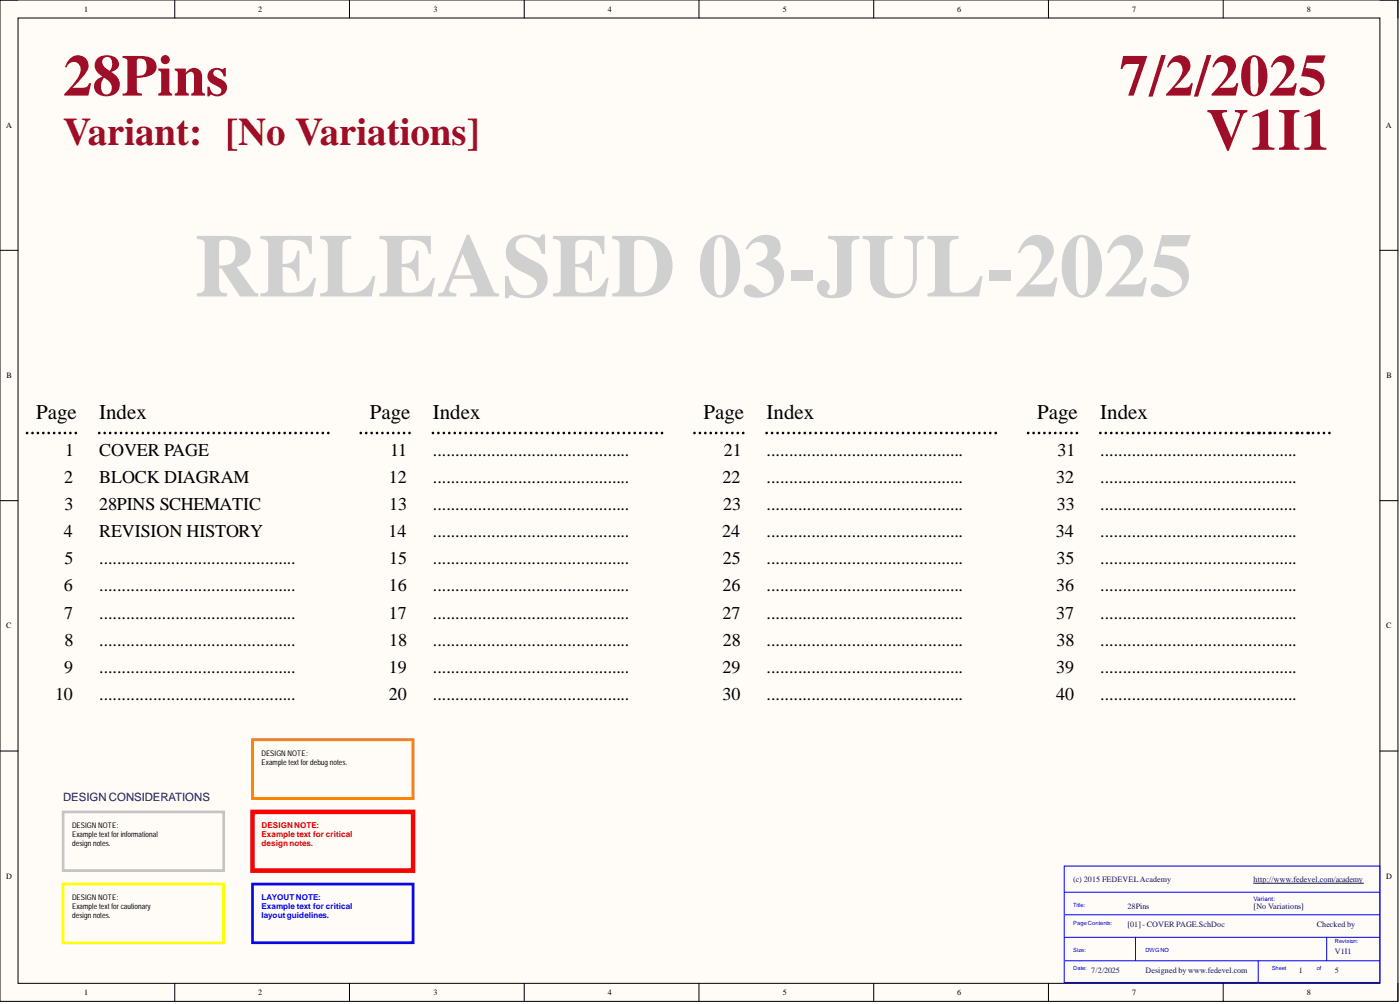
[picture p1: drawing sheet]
<svg xmlns="http://www.w3.org/2000/svg" width="393mm" height="282mm" viewBox="0 0 393 282" stroke-linecap="round" stroke-linejoin="round" font-family="sans-serif">
<path d="M0 0h392.8v281.1h-392.8z" fill-rule="evenodd" fill="#fffcf8"/>
<path d="M0 0h392.8v281.1h-392.8z" fill="none" stroke="#000" stroke-width=".28"/>
<path d="M5.1 5.1h382.6v271h-382.6z" fill-rule="evenodd" fill="#fffcf8"/>
<g fill="none" stroke="#000" stroke-width=".28">
<path d="M0 0h5.1M49.1 0v5.1M98.2 0v5.1M147.3 0v5.1M196.4 0v5.1M245.5 0v5.1M294.6 0v5.1M343.7 0v5.1M387.7 0h5.1v5.1M5.1 5.1h382.6v271h-382.6zM0 70.3h5.1M387.7 70.3h5.1"/>
<path d="M0 140.6h5.1M387.7 140.6h5.1M0 210.8h5.1M387.7 210.8h5.1M49.1 276.1v5M98.2 276.1v5M147.3 276.1v5M196.4 276.1v5M245.5 276.1v5M294.6 276.1v5M343.7 276.1v5M392.8 276.1v5"/>
</g>
<path d="M299 243.1h88.7v32.7h-88.7zM299 250.5h88.7M299.3 256.8h88.4M299 263.2h88.7M299.3 269.7h88.4M319 263.2v6.5M353.5 269.7v6.4M372.8 263.2v6.5" fill="none" stroke="#00f" stroke-width=".28"/>
<path d="M352.2 248h30.9" fill="none" stroke="#000080" stroke-width=".28"/>
<g fill="none" stroke="#000" stroke-width=".76">
<path d="M7.6 121.6h.1M9.1 121.6h.1M10.6 121.6h.1M12.2 121.6h.1M13.7 121.6h.1M15.2 121.6h.1M16.7 121.6h.1M18.2 121.6h.1M19.8 121.6h.1M21.3 121.6h.1M27.9 121.6h.1M29.4 121.6h.1"/>
<path d="M30.9 121.6h.1M32.5 121.6h.1M34 121.6h.1M35.5 121.6h.1M37.1 121.6h.1M38.6 121.6h.1M40.1 121.6h.1M41.7 121.6h.1M43.2 121.6h.1M44.7 121.6h.1M46.3 121.6h.1M47.8 121.6h.1"/>
<path d="M49.3 121.6h.1M50.9 121.6h.1M52.4 121.6h.1M53.9 121.6h.1M55.5 121.6h.1M57 121.6h.1M58.5 121.6h.1M60.1 121.6h.1M61.6 121.6h.1M63.1 121.6h.1M64.6 121.6h.1M66.2 121.6h.1"/>
<path d="M67.7 121.6h.1M69.2 121.6h.1M70.8 121.6h.1M72.3 121.6h.1M73.8 121.6h.1M75.4 121.6h.1M76.9 121.6h.1M78.4 121.6h.1M80 121.6h.1M81.5 121.6h.1M83 121.6h.1M84.6 121.6h.1"/>
<path d="M86.1 121.6h.1M87.6 121.6h.1M89.2 121.6h.1M90.7 121.6h.1M92.2 121.6h.1M101.4 121.6h.1M102.9 121.6h.1M104.4 121.6h.1M105.9 121.6h.1M107.4 121.6h.1M109 121.6h.1M110.5 121.6h.1"/>
<path d="M112 121.6h.1M113.5 121.6h.1M115 121.6h.1M121.6 121.6h.1M123.2 121.6h.1M124.7 121.6h.1M126.2 121.6h.1M127.8 121.6h.1M129.3 121.6h.1M130.8 121.6h.1M132.4 121.6h.1M133.9 121.6h.1"/>
<path d="M135.4 121.6h.1M137 121.6h.1M138.5 121.6h.1M140 121.6h.1M141.6 121.6h.1M143.1 121.6h.1M144.6 121.6h.1M146.1 121.6h.1M147.7 121.6h.1M149.2 121.6h.1M150.7 121.6h.1M152.3 121.6h.1"/>
<path d="M153.8 121.6h.1M155.3 121.6h.1M156.9 121.6h.1M158.4 121.6h.1M159.9 121.6h.1M161.5 121.6h.1M163 121.6h.1M164.5 121.6h.1M166.1 121.6h.1M167.6 121.6h.1M169.1 121.6h.1M170.7 121.6h.1"/>
<path d="M172.2 121.6h.1M173.7 121.6h.1M175.3 121.6h.1M176.8 121.6h.1M178.3 121.6h.1M179.9 121.6h.1M181.4 121.6h.1M182.9 121.6h.1M184.5 121.6h.1M186 121.6h.1M195.1 121.6h.1M196.6 121.6h.1"/>
<path d="M198.2 121.6h.1M199.7 121.6h.1M201.2 121.6h.1M202.7 121.6h.1M204.2 121.6h.1M205.8 121.6h.1M207.3 121.6h.1M208.8 121.6h.1M215.4 121.6h.1M216.9 121.6h.1M218.5 121.6h.1M220 121.6h.1"/>
<path d="M221.5 121.6h.1M223.1 121.6h.1M224.6 121.6h.1M226.1 121.6h.1M227.6 121.6h.1M229.2 121.6h.1M230.7 121.6h.1M232.3 121.6h.1M233.8 121.6h.1M235.3 121.6h.1M236.8 121.6h.1M238.4 121.6h.1"/>
<path d="M239.9 121.6h.1M241.4 121.6h.1M243 121.6h.1M244.5 121.6h.1M246 121.6h.1M247.6 121.6h.1M249.1 121.6h.1M250.6 121.6h.1M252.2 121.6h.1M253.7 121.6h.1M255.2 121.6h.1M256.8 121.6h.1"/>
<path d="M258.3 121.6h.1M259.8 121.6h.1M261.4 121.6h.1M262.9 121.6h.1M264.4 121.6h.1M266 121.6h.1M267.5 121.6h.1M269 121.6h.1M270.6 121.6h.1M272.1 121.6h.1M273.6 121.6h.1M275.1 121.6h.1"/>
<path d="M276.7 121.6h.1M278.2 121.6h.1M279.7 121.6h.1M288.9 121.6h.1M290.4 121.6h.1M291.9 121.6h.1M293.4 121.6h.1M295 121.6h.1M296.5 121.6h.1M298 121.6h.1M299.5 121.6h.1M301 121.6h.1"/>
<path d="M302.6 121.6h.1M309.1 121.6h.1M310.7 121.6h.1M312.2 121.6h.1M313.8 121.6h.1M315.3 121.6h.1M316.8 121.6h.1M318.3 121.6h.1M319.9 121.6h.1M321.4 121.6h.1M322.9 121.6h.1M324.5 121.6h.1"/>
<path d="M326 121.6h.1M327.5 121.6h.1M329.1 121.6h.1M330.6 121.6h.1M332.1 121.6h.1M333.7 121.6h.1M335.2 121.6h.1M336.7 121.6h.1M338.3 121.6h.1M339.8 121.6h.1M341.3 121.6h.1M342.9 121.6h.1"/>
<path d="M344.4 121.6h.1M345.9 121.6h.1M347.5 121.6h.1M349 121.6h.1M352.1 121.6h.1M355.1 121.6h.1M358.2 121.6h.1M359.7 121.6h.1M361.2 121.6h.1M362.8 121.6h.1M365.8 121.6h.1M368.9 121.6h.1"/>
<path d="M370.4 121.6h.1M372 121.6h.1M373.5 121.6h.1"/>
</g>
<g fill="#000">
<circle cx="350.5" cy="121.6" r=".38"/>
<circle cx="353.6" cy="121.6" r=".38"/>
<circle cx="356.7" cy="121.6" r=".38"/>
<circle cx="364.3" cy="121.6" r=".38"/>
<circle cx="367.4" cy="121.6" r=".38"/>
</g>
<path d="M17.7 227.9h45.1v16.5h-45.1z" fill="none" stroke="#c6c3c6" stroke-width=".76"/>
<path d="M17.7 248.2h45.1v16.5h-45.1z" fill="none" stroke="#ff0" stroke-width=".76"/>
<path d="M71 227.9h45.1v16.5h-45.1z" fill="none" stroke="#f00" stroke-width="1.3"/>
<path d="M71 248.2h45.1v16.5h-45.1z" fill="none" stroke="#00f" stroke-width=".76"/>
<path d="M71 207.7h45.1v16.4h-45.1z" fill="none" stroke="#fd8300" stroke-width=".76"/>
<text font-size="25.2" fill="#d0d0d0" x="54.6" y="83.2">RELEASED 03-JUL-2025</text>
<g font-size="16.5" fill="#9e0e29">
<text x="17.7" y="26.8">28Pins</text>
<text x="314.6" y="26.8">7/2/2025</text>
<text x="339" y="42">V1I1</text>
</g>
<text font-size="11" fill="#9e0e29" x="17.7" y="40.7">Variant: [No Variations]</text>
<g font-size="5.9">
<text x="10.1" y="117.8">Page</text>
<text x="27.9" y="117.8">Index</text>
<text x="103.9" y="117.8">Page</text>
<text x="121.6" y="117.8">Index</text>
<text x="197.7" y="117.8">Page</text>
<text x="215.4" y="117.8">Index</text>
<text x="291.4" y="117.8">Page</text>
<text x="309.1" y="117.8">Index</text>
</g>
<g font-size="5.1">
<text x="18.3" y="128.1">1</text>
<text x="27.9" y="128.1">COVER PAGE</text>
<text x="109.6" y="128.1">11</text>
<text x="121.6" y="128.1">............................................</text>
<text x="203.4" y="128.1">21</text>
<text x="215.4" y="128.1">............................................</text>
<text x="297.2" y="128.1">31</text>
<text x="309.1" y="128.1">............................................</text>
<text x="18" y="135.7">2</text>
<text x="27.9" y="135.7">BLOCK DIAGRAM</text>
<text x="109.2" y="135.7">12</text>
<text x="121.6" y="135.7">............................................</text>
<text x="203" y="135.7">22</text>
<text x="215.4" y="135.7">............................................</text>
<text x="296.7" y="135.7">32</text>
<text x="309.1" y="135.7">............................................</text>
<text x="18.2" y="143.3">3</text>
<text x="27.9" y="143.3">28PINS SCHEMATIC</text>
<text x="109.4" y="143.3">13</text>
<text x="121.6" y="143.3">............................................</text>
<text x="203.1" y="143.3">23</text>
<text x="215.4" y="143.3">............................................</text>
<text x="296.9" y="143.3">33</text>
<text x="309.1" y="143.3">............................................</text>
<text x="17.9" y="150.9">4</text>
<text x="27.9" y="150.9">REVISION HISTORY</text>
<text x="109.1" y="150.9">14</text>
<text x="121.6" y="150.9">............................................</text>
<text x="202.9" y="150.9">24</text>
<text x="215.4" y="150.9">............................................</text>
<text x="296.6" y="150.9">34</text>
<text x="309.1" y="150.9">............................................</text>
<text x="18.1" y="158.5">5</text>
<text x="27.9" y="158.5">............................................</text>
<text x="109.3" y="158.5">15</text>
<text x="121.6" y="158.5">............................................</text>
<text x="203.1" y="158.5">25</text>
<text x="215.4" y="158.5">............................................</text>
<text x="296.8" y="158.5">35</text>
<text x="309.1" y="158.5">............................................</text>
<text x="17.9" y="166.1">6</text>
<text x="27.9" y="166.1">............................................</text>
<text x="109.2" y="166.1">16</text>
<text x="121.6" y="166.1">............................................</text>
<text x="203" y="166.1">26</text>
<text x="215.4" y="166.1">............................................</text>
<text x="296.7" y="166.1">36</text>
<text x="309.1" y="166.1">............................................</text>
<text x="18" y="173.7">7</text>
<text x="27.9" y="173.7">............................................</text>
<text x="109.2" y="173.7">17</text>
<text x="121.6" y="173.7">............................................</text>
<text x="203" y="173.7">27</text>
<text x="215.4" y="173.7">............................................</text>
<text x="296.7" y="173.7">37</text>
<text x="309.1" y="173.7">............................................</text>
<text x="18.1" y="181.3">8</text>
<text x="27.9" y="181.3">............................................</text>
<text x="109.3" y="181.3">18</text>
<text x="121.6" y="181.3">............................................</text>
<text x="203.1" y="181.3">28</text>
<text x="215.4" y="181.3">............................................</text>
<text x="296.8" y="181.3">38</text>
<text x="309.1" y="181.3">............................................</text>
<text x="18" y="188.9">9</text>
<text x="27.9" y="188.9">............................................</text>
<text x="109.2" y="188.9">19</text>
<text x="121.6" y="188.9">............................................</text>
<text x="203" y="188.9">29</text>
<text x="215.4" y="188.9">............................................</text>
<text x="296.7" y="188.9">39</text>
<text x="309.1" y="188.9">............................................</text>
<text x="15.5" y="196.5">10</text>
<text x="27.9" y="196.5">............................................</text>
<text x="109.2" y="196.5">20</text>
<text x="121.6" y="196.5">............................................</text>
<text x="203" y="196.5">30</text>
<text x="215.4" y="196.5">............................................</text>
<text x="296.7" y="196.5">40</text>
<text x="309.1" y="196.5">............................................</text>
</g>
<text font-size="3.2" fill="#000080" x="17.7" y="224.7">DESIGN CONSIDERATIONS</text>
<g font-size="2.3">
<text x="23.7" y="3.3">1</text>
<text x="72.6" y="3.3">2</text>
<text x="121.8" y="3.3">3</text>
<text x="170.8" y="3.3">4</text>
<text x="220" y="3.3">5</text>
<text x="268.9" y="3.3">6</text>
<text x="318.1" y="3.3">7</text>
<text x="367.2" y="3.3">8</text>
<text x="1.7" y="35.9">A</text>
<text x="389.4" y="35.9">A</text>
<text x="1.9" y="106.2">B</text>
<text x="389.6" y="106.2">B</text>
<text x="1.8" y="176.4">C</text>
<text x="389.5" y="176.4">C</text>
<text x="1.8" y="246.8">D</text>
<text x="389.5" y="246.8">D</text>
<text x="23.7" y="279.4">1</text>
<text x="72.6" y="279.4">2</text>
<text x="121.8" y="279.4">3</text>
<text x="170.8" y="279.4">4</text>
<text x="220" y="279.4">5</text>
<text x="268.9" y="279.4">6</text>
<text x="318.1" y="279.4">7</text>
<text x="367.2" y="279.4">8</text>
</g>
<g font-size="2.3" fill="#f00">
<text x="73.5" y="232.5">DESIGNNOTE:</text>
<text x="73.5" y="235">Example text for critical</text>
<text x="73.5" y="237.6">designnotes.</text>
</g>
<g font-size="2.3" fill="#000080">
<text x="301.5" y="247.7">(c) 2015 FEDEVELAcademy</text>
<text x="352.2" y="247.7">http://www.fedevel.com/academy</text>
<text x="316.7" y="255.3">28Pins</text>
<text x="352.2" y="255.3">[No Variations]</text>
<text x="316.7" y="260.4">[01] - COVER PAGE.SchDoc</text>
<text x="370" y="260.4">Checked by</text>
<text x="375" y="268">V1I1</text>
<text x="306.6" y="273">7/2/2025</text>
<text x="321.8" y="273">Designed by www.fedevel.com</text>
<text x="364.9" y="273">1</text>
<text x="375" y="273">5</text>
</g>
<g font-size="2.3" fill="#00f">
<text x="73.5" y="252.8">LAYOUTNOTE:</text>
<text x="73.5" y="255.3">Example text for critical</text>
<text x="73.5" y="257.8">layoutguidelines.</text>
</g>
<g font-size="2.2">
<text x="73.5" y="212.2">DESIGN NOTE:</text>
<text x="73.5" y="214.8">Example text for debug notes.</text>
<text x="20.3" y="232.5">DESIGN NOTE:</text>
<text x="20.3" y="235">Example text for informational</text>
<text x="20.3" y="237.6">design notes.</text>
<text x="20.3" y="252.8">DESIGN NOTE:</text>
<text x="20.3" y="255.3">Example text for cautionary</text>
<text x="20.3" y="257.8">design notes.</text>
</g>
<text font-size="1.8" fill="#00f" x="352.2" y="252.9">Variant:</text>
<g font-size="1.6" fill="#00f">
<text x="301.5" y="254.7">Title:</text>
<text x="301.5" y="259.8">Page Contents:</text>
<text x="301.5" y="267.4">Size:</text>
<text x="321.8" y="267.4">DWGNO</text>
<text x="375" y="264.8">Revision:</text>
<text x="301.5" y="272.4">Date:</text>
<text x="357.3" y="272.4">Sheet</text>
<text x="370" y="272.4">of</text>
</g>
</svg>
